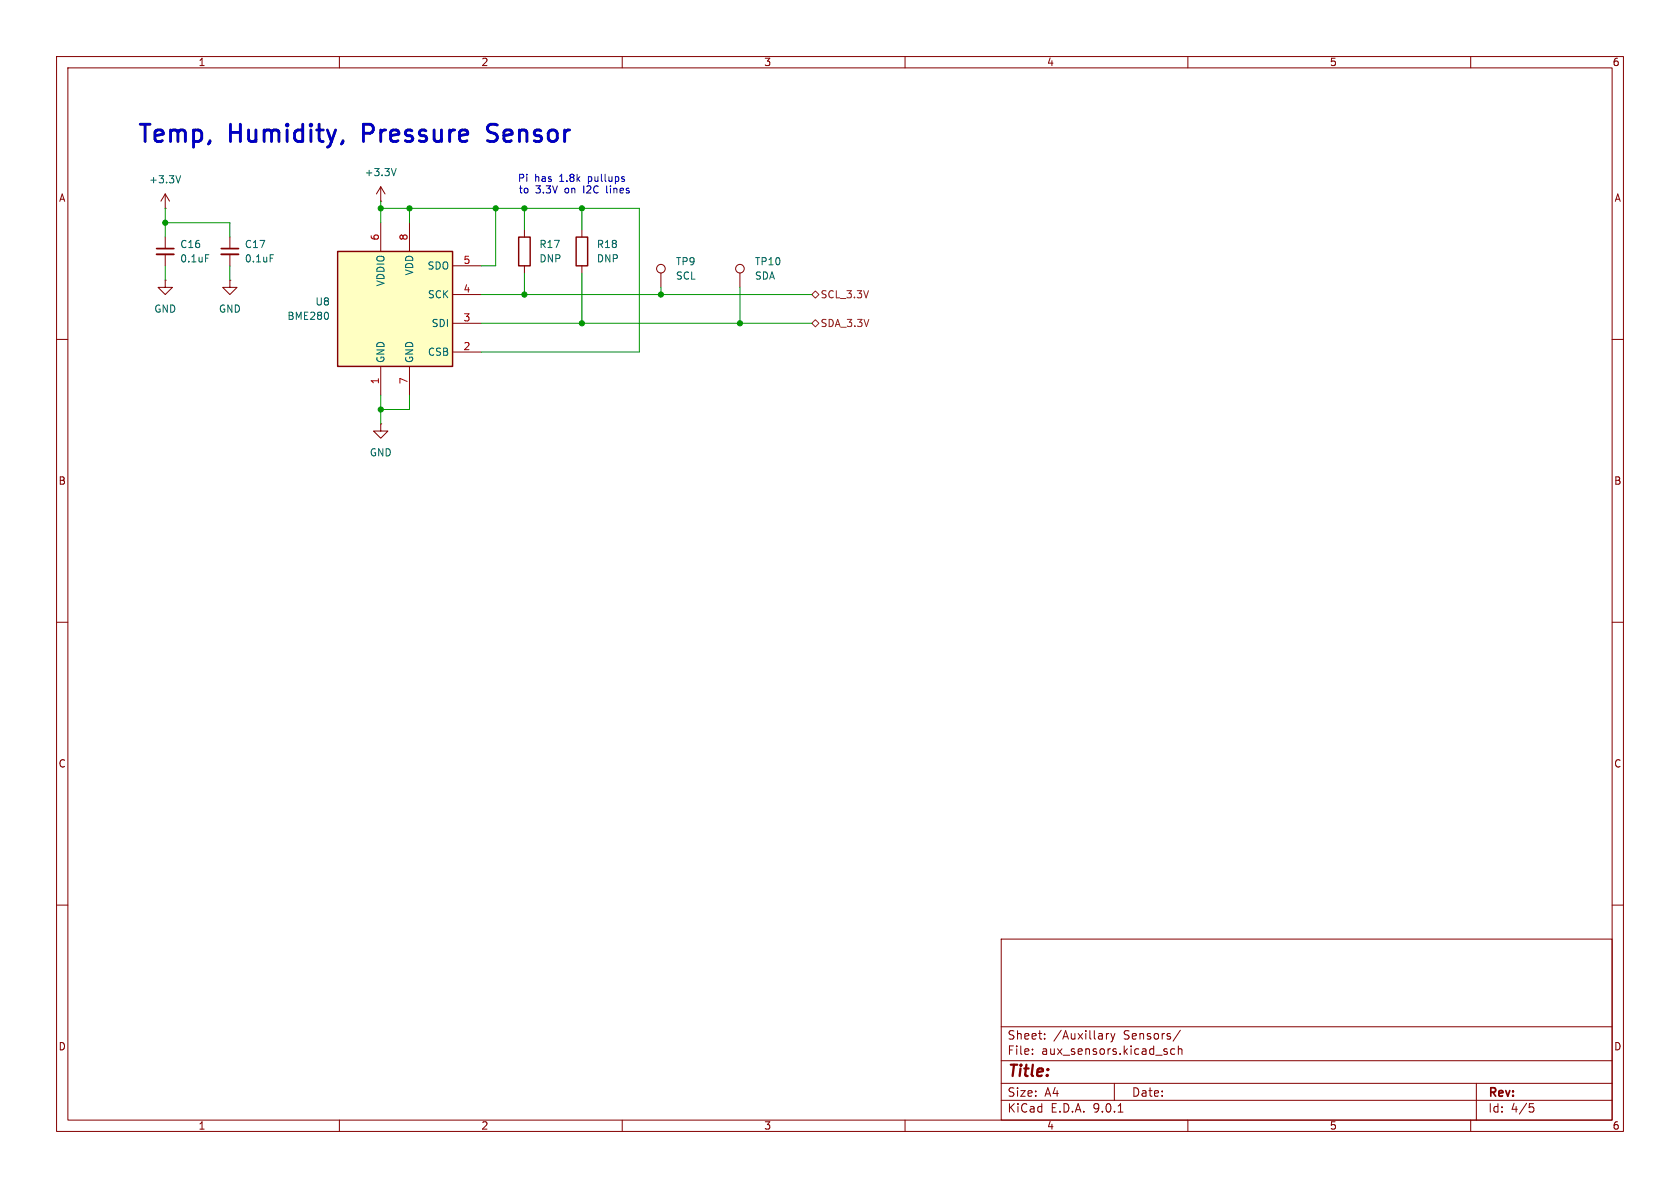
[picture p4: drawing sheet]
<svg xmlns="http://www.w3.org/2000/svg" width="297mm" height="210mm" viewBox="0 0 297 210" stroke-linecap="round" stroke-linejoin="round" font-family="sans-serif">
<g fill="none" stroke="#840000" stroke-width=".18">
<path d="M10 10h277v190h-277zM12 12h273v186h-273zM60 10v2M110 10v2M160 10v2M210 10v2M260 10v2M29.2 36.8h.1M29.2 34.3l-.8 1.3M29.2 34.3l.8 1.3M29.2 34.3v2.5M67.3 35.6h.1"/>
<path d="M67.3 33l-.8 1.3M67.3 33l.8 1.3M67.3 33v2.6M10 60h2M285 60h2M10 110h2M285 110h2M10 160h2M177 166h108v32h-108zM285 160h2M60 198v2M110 198v2"/>
<path d="M160 198v2M177 194.5h108M177 191.5h108M177 187.5h108M177 181.5h108M182.5 186.3v.1M182.5 185.5v.1M184.7 183.6v.1M184.7 182.8v.1M195.6 182.7v1M196 182.7l-.3 .1-.1 .2M196.4 182.7l.3 1"/>
<path d="M196.7 183.7l-.1 .4-.2 .1M197 191.5v3M197.1 182.7l-.4 1M197.7 196.6h.8M207.7 185.5l-.5-.1-.2 .3v.4l.1 .2h.6M208.3 185.5l.2-.1 .4 .1 .1 .9M208.3 184.9v1.5M208.7 182.1l-1.3 2M210 198v2M260 198v2M261 191.5v6.5M270.4 195.1h.7"/>
<path d="M270.5 195.7h.4l.3 .3-.2 .5-.5 .1"/>
</g>
<path d="M31.9 31.1l-.4 1.2M70 29.8l-.4 1.3" fill="none" stroke="#006464" stroke-width=".18"/>
<path d="M59.7 44.5h20.3v20.3h-20.3z" fill="#ffffc2"/>
<path d="M59.7 44.5h20.3v20.3h-20.3zM91.7 41.9h2v5.1h-2zM101.9 41.9h2v5.1h-2z" fill="none" stroke="#840000" stroke-width=".25"/>
<g fill="none" stroke="#840000" stroke-width=".18">
<path d="M67.3 39.4v5.1M72.4 39.4v5.1M29.2 49.5v1.3h1.3l-1.3 1.3-1.3-1.3h1.3M29.2 49.5h.1M29.2 41.9v2M29.2 45v2M40.6 49.5v1.3h1.3l-1.3 1.3-1.2-1.3h1.2M40.6 49.5h.1M40.6 41.9v2M40.6 45v2M80 47h5.1M80 52.1h5.1"/>
<path d="M80 57.2h5.1M92.7 40.6v1.3M92.7 47v1.3M102.9 40.6v1.3M102.9 47v1.3M116.8 48.3v2.5M130.8 48.3v2.5M67.3 74.9v1.3h1.3l-1.3 1.3-1.3-1.3h1.3M67.3 74.9h.1M67.3 64.8v5.1M72.4 64.8v5.1M80 62.2h5.1"/>
<circle cx="116.8" cy="47.5" r=".76"/>
<circle cx="130.8" cy="47.5" r=".76"/>
</g>
<path d="M36.3 45h.6M47.8 45h.6M58 55.4v.8" fill="none" stroke="#006464" stroke-width=".18"/>
<path d="M27.7 43.9h3M39.1 43.9h3.1" fill="none" stroke="#840000" stroke-width=".3"/>
<path d="M27.7 45h3M39.1 45h3.1" fill="none" stroke="#840000" stroke-width=".33"/>
<path d="M143.5 57.2l.6-.7 .7 .7-.7 .6zM144.1 51.4l.7 .7-.7 .6-.6-.6z" fill="none" stroke="#725600" stroke-width=".18"/>
<g fill="none" stroke="#009600" stroke-width=".18">
<path d="M29.2 36.8v5.1M29.2 39.4h11.4v2.5M67.3 36.8h45.7v25.4h-27.9M67.3 35.6v3.8M72.4 36.8v2.6M87.6 36.8v10.2h-2.5M92.7 36.8v3.8M102.9 36.8v3.8M29.2 47v2.5M40.6 47v2.5M85.1 52.1h58.4M85.1 57.2h58.4"/>
<path d="M92.7 48.3v3.8M102.9 48.3v8.9M116.8 50.8v1.3M130.8 50.8v6.4M67.3 69.9v5M72.4 69.9v2.5h-5.1"/>
</g>
<path d="M86.2 24.9l.4 .1M86.8 22a.74 .74 0 0 0-.6 .7 .74 .74 0 0 0 .6 .7" fill="none" stroke="#0000c2" stroke-width=".51"/>
<path d="M110.4 31.7v.3" fill="none" stroke="#0000c2" stroke-width=".18"/>
<g fill="#009600" stroke="#009600" stroke-width=".18">
<circle cx="92.7" cy="36.8" r=".46"/>
<circle cx="87.6" cy="36.8" r=".46"/>
<circle cx="67.3" cy="36.8" r=".46"/>
<circle cx="72.4" cy="36.8" r=".46"/>
<circle cx="29.2" cy="39.4" r=".46"/>
<circle cx="67.3" cy="72.4" r=".46"/>
<circle cx="92.7" cy="52.1" r=".46"/>
<circle cx="102.9" cy="57.2" r=".46"/>
<circle cx="130.8" cy="57.2" r=".46"/>
<circle cx="116.8" cy="52.1" r=".46"/>
<circle cx="102.9" cy="36.8" r=".46"/>
</g>
<g font-size="4.2" fill="#0000c2">
<text x="24" y="25.9">Temp,</text>
<text x="40.5" y="25.9">Humidity,</text>
<text x="64.9" y="25.9">Pressure</text>
<text x="87.9" y="25.9">Sensor</text>
</g>
<text font-size="2.8" fill="#840000" x="178" y="190.9">Title:</text>
<g font-size="2.1" fill="#840000">
<text x="178" y="184">Sheet:</text>
<text x="186.2" y="184">/Auxillary</text>
<text x="198.7" y="184">Sensors/</text>
<text x="178" y="186.7">File:</text>
<text x="184.1" y="186.7">aux_sensors.kicad_sch</text>
<text x="178" y="196.9">KiCad</text>
<text x="178" y="194.1">Size:</text>
<text x="184.7" y="194.1">A4</text>
<text x="185.7" y="196.9">E.D.A.</text>
<text x="193.3" y="196.9">9.0.1</text>
<text x="200" y="194.1">Date:</text>
<text x="263" y="194.3">Rev:</text>
<text x="263" y="196.9">Id:</text>
<text x="267.1" y="196.9">4/5</text>
</g>
<g font-size="1.8" fill="#840000">
<text x="35" y="11.9">1</text>
<text x="85" y="11.9">2</text>
<text x="135" y="11.9">3</text>
<text x="185" y="11.9">4</text>
<text x="235" y="11.9">5</text>
<text x="285" y="11.9">6</text>
<text x="10.3" y="35.9">A</text>
<text x="285.3" y="35.9">A</text>
<text x="10.3" y="85.9">B</text>
<text x="285.3" y="85.9">B</text>
<text x="10.3" y="135.9">C</text>
<text x="285.3" y="135.9">C</text>
<text x="10.3" y="185.9">D</text>
<text x="285.3" y="185.9">D</text>
<text x="35" y="199.9">1</text>
<text x="85" y="199.9">2</text>
<text x="135" y="199.9">3</text>
<text x="185" y="199.9">4</text>
<text x="235" y="199.9">5</text>
<text x="285" y="199.9">6</text>
</g>
<g font-size="1.8" fill="#006464">
<text x="26.3" y="32.6">+3.3V</text>
<text x="64.4" y="31.3">+3.3V</text>
<text x="31.8" y="44">C16</text>
<text x="31.8" y="46.6">0.1uF</text>
<text x="43.2" y="44">C17</text>
<text x="43.2" y="46.6">0.1uF</text>
<text x="75.5" y="47.9">SDO</text>
<text x="95.3" y="46.6">DNP</text>
<text x="95.3" y="44">R17</text>
<text x="105.4" y="46.6">DNP</text>
<text x="105.4" y="44">R18</text>
<text x="119.4" y="47.1">TP9</text>
<text x="133.4" y="47.1">TP10</text>
<text x="68.2" y="50.7" transform="rotate(-90 68.2 50.7)">VDDIO</text>
<text x="73.3" y="48.8" transform="rotate(-90 73.3 48.8)">VDD</text>
<text x="75.5" y="52.9">SCK</text>
<text x="119.4" y="49.6">SCL</text>
<text x="133.4" y="49.6">SDA</text>
<text x="27.2" y="55.5">GND</text>
<text x="38.6" y="55.5">GND</text>
<text x="50.7" y="56.7">BME280</text>
<text x="55.7" y="54.2">U8</text>
<text x="76.2" y="58">SDI</text>
<text x="68.2" y="64.3" transform="rotate(-90 68.2 64.3)">GND</text>
<text x="73.3" y="64.3" transform="rotate(-90 73.3 64.3)">GND</text>
<text x="75.5" y="63.1">CSB</text>
<text x="65.3" y="80.9">GND</text>
</g>
<g font-size="1.8" fill="#0000c2">
<text x="91.5" y="32.4">Pi</text>
<text x="91.6" y="34.4">to</text>
<text x="94.5" y="32.4">has</text>
<text x="94.7" y="34.4">3.3V</text>
<text x="99" y="32.4">1.8k</text>
<text x="99.9" y="34.4">on</text>
<text x="103.4" y="34.4">I2C</text>
<text x="104.2" y="32.4">pullups</text>
<text x="107.7" y="34.4">lines</text>
</g>
<g font-size="1.8" fill="#a90000">
<text x="67.1" y="42.6" transform="rotate(-90 67.1 42.6)">6</text>
<text x="72.1" y="42.6" transform="rotate(-90 72.1 42.6)">8</text>
<text x="81.8" y="46.7">5</text>
<text x="81.8" y="51.8">4</text>
<text x="81.8" y="56.9">3</text>
<text x="81.8" y="62">2</text>
<text x="67.1" y="68" transform="rotate(-90 67.1 68)">1</text>
<text x="72.1" y="68" transform="rotate(-90 72.1 68)">7</text>
</g>
<g font-size="1.8" fill="#725600">
<text x="145" y="52.9">SCL_3.3V</text>
<text x="145" y="58">SDA_3.3V</text>
</g>
</svg>
